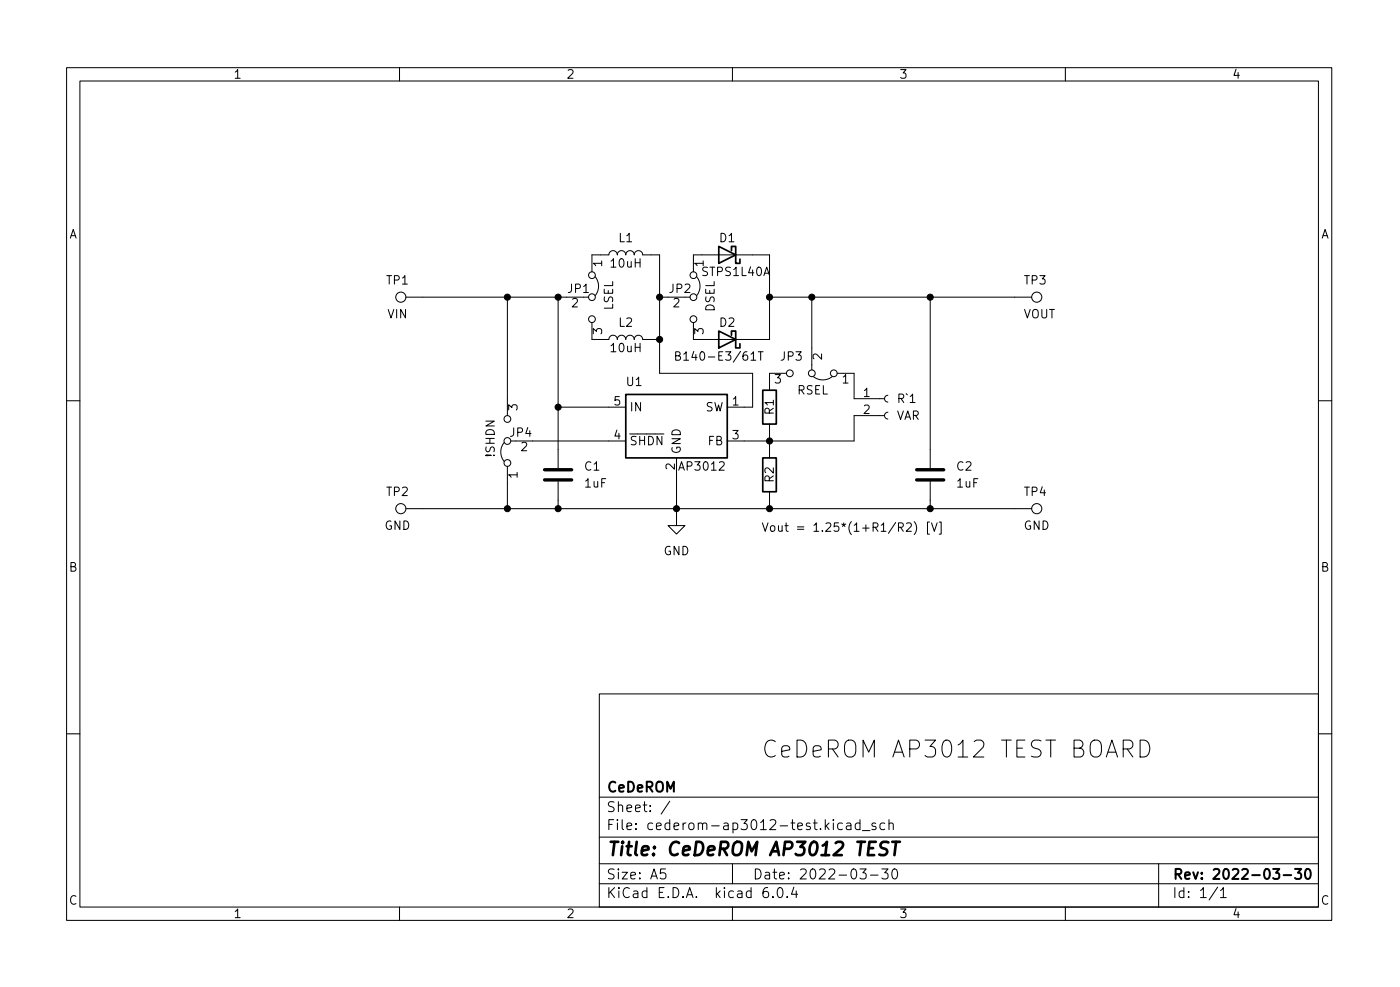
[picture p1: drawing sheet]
<svg xmlns="http://www.w3.org/2000/svg" width="210mm" height="148mm" viewBox="0 0 210 148" stroke-linecap="round" stroke-linejoin="round" font-family="sans-serif">
<g fill="none" stroke="#000" stroke-width=".15">
<path d="M10 10.2h190v128h-190zM12 12.2h186v124h-186zM60 10.2v2M110 10.2v2M160 10.2v2M61 44.6h24.1M76.2 44.6v17.8M83.8 44.6v25.7M88.9 40.8v-2.5h2.5a.64 .64 0 0 1 .7-.7 .64 .64 0 0 1 .6 .7 .64 .64 0 0 1 .6-.7 .64 .64 0 0 1 .7 .7 .64 .64 0 0 1 .6-.7 .64 .64 0 0 1 .6 .7 .64 .64 0 0 1 .7-.7 .64 .64 0 0 1 .6 .7h2.6v17.7h13.9v5.1h-3.8M88.9 48.4v2.6h2.5a.64 .64 0 0 1 .7-.7 .64 .64 0 0 1 .6 .7 .64 .64 0 0 1 .6-.7 .64 .64 0 0 1 .7 .7 .64 .64 0 0 1 .6-.7 .64 .64 0 0 1 .6 .7 .64 .64 0 0 1 .7-.7 .64 .64 0 0 1 .6 .7h2.6M89.4 41.6a2.26 2.26 0 0 1 0 2.8M99.1 44.6h1.2"/>
<path d="M101.5 53.4l.5-.1 .1-.1-.1-.3-.5-.1v1.3h.5l.2-.3a.33 .33 0 0 0-.3-.4M104.1 40.8v-2.5h11.5v12.7h-11.5v-2.6M104.6 41.6a2.26 2.26 0 0 1 0 2.8M113.9 52.8h.7M114.2 52.8v1.3M115.6 44.6h39.3M118.1 56h-2.5v2.6M121.9 44.6v10.9M122.2 56.5a2.26 2.26 0 0 0 2.8 0M125.7 56h2.6v3.9h4.5M133.3 59.3a.51 .51 0 0 0-.5 .6 .51 .51 0 0 0 .5 .5M139.7 44.6v25.7"/>
<path d="M10 60.2h2M61 76.4h93.9M75.7 66.5a2.26 2.26 0 0 0 0 2.8M76.2 70v6.4M80 66.2h14M83.8 61.1h10.2M83.8 72.3v4.1M101.6 68.7v10.2h1.3l-1.3 1.3-1.3-1.3h1.3M115.6 63.7v5M115.6 73.8v2.6M132.8 62.4h-4.5v3.8h-19.1M133.3 61.9a.51 .51 0 0 0-.5 .5 .51 .51 0 0 0 .5 .5"/>
<path d="M134.9 79.2l.6-.1 .2-.2-.1-.3-.2-.1h-.5v1.3M135.2 79.2l.5 .6M136.1 78.6l.5-.1 .2 .1 .1 .3-.8 .9h.8M137.3 78.3a1.46 1.46 0 0 1 0 1.9M139.6 78.4h-.3v1.8h.3M139.7 72.3v4.1M139.9 78.5l.4 1.3 .4-1.3M141 78.4h.3v1.8h-.3M198 60.2h2M10 110.2h2M90 104.2h108v32h-108zM90 119.7h108"/>
<path d="M168.7 112.4h1a.69 .69 0 0 0 .5-.6 .69 .69 0 0 0-.5-.7h-1v2.5M169.3 112.4l.8 1.2M171.2 111.1h.6a1.39 1.39 0 0 1 .6 2.2l-.2 .2-.4 .1h-.6zM198 110.2h2M60 136.2v2M90 132.7h108M90 129.7h108M90 125.7h108M99.9 130.4h-.7v.8l.2-.2 .5 .1 .1 .2-.1 .5-.2 .1h-.3l-.2-.1M100.6 120.3l-1.3 1.9M110 136.2v2M110 129.7v3"/>
<path d="M115.3 133.2a.59 .59 0 0 0-.7 .7v.6l.1 .2h.5l.2-.1v-.5l-.1-.2-.4-.1-.3 .3M116.1 134.6v.1M116.9 133.3l.3-.1a.94 .94 0 0 1 0 1.5h-.1a1 1 0 0 1-.2-1.4zM118.2 134.6v.1M119.2 133.2l-.3 1h.9M119.6 133.7v1M126.5 123.6l-.4-.1-.3 .3v.5l.1 .2h.6M127.2 123.6h.5l.1 .9M127.8 123.9l-.5 .1a.29 .29 0 0 0-.2 .3 .29 .29 0 0 0 .2 .2h.5M129.2 130.4h.9l-.5 .6a.41 .41 0 0 1 .5 .3v.4l-.2 .2h-.5l-.2-.1M129.2 123.6l-.5-.1-.3 .3v.5l.2 .2h.6M129.2 123v1.5"/>
<path d="M129.5 124.7h1.2M130.7 131.4h1.2M131.5 123.6l-.3-.1-.3 .3 .1 .2 .5 .1v.4h-.6M132.4 130.4h1l-.5 .6a.41 .41 0 0 1 .5 .3v.4l-.2 .2h-.5l-.3-.1M132.9 123.6l-.5-.1-.2 .3v.5l.1 .2h.6M133.5 123.7a.37 .37 0 0 1 .7 .1v.7M133.5 123v1.5M134.1 130.6l.3-.2a.94 .94 0 0 1 0 1.5h-.1a.91 .91 0 0 1-.2-1.3zM160 136.2v2M174 129.7v6.5M182.9 133.2l-1.3 1.9M183.3 133.7l.4-.5v1.5"/>
<path d="M183.3 134.7h.9"/>
<circle cx="60.2" cy="44.6" r=".76"/>
<circle cx="88.9" cy="44.6" r=".51"/>
<circle cx="88.9" cy="47.9" r=".51"/>
<circle cx="88.9" cy="41.3" r=".51"/>
<circle cx="104.1" cy="44.6" r=".51"/>
<circle cx="104.1" cy="41.3" r=".51"/>
<circle cx="104.1" cy="47.9" r=".51"/>
<circle cx="118.6" cy="56" r=".51"/>
<circle cx="121.9" cy="56" r=".51"/>
<circle cx="125.2" cy="56" r=".51"/>
<circle cx="155.7" cy="44.6" r=".76"/>
<circle cx="60.2" cy="76.4" r=".76"/>
<circle cx="76.2" cy="62.9" r=".51"/>
<circle cx="76.2" cy="66.2" r=".51"/>
<circle cx="76.2" cy="69.5" r=".51"/>
<circle cx="155.7" cy="76.4" r=".76"/>
</g>
<path d="M192.8 131.4h1.1M194.5 130.4h.9l-.5 .6a.41 .41 0 0 1 .5 .3v.4l-.1 .2h-.6l-.2-.1M196.1 130.6l.4-.2a.94 .94 0 0 1 0 1.5h-.2a.91 .91 0 0 1-.2-1.3z" fill="none" stroke="#000" stroke-width=".3"/>
<path d="M133.4 126.5a.85 .85 0 0 0-1 .1 .45 .45 0 0 0 .2 .7l.3 .1a.49 .49 0 0 1 .4 .5 .49 .49 0 0 1-.5 .5l-.7-.1M134 126.4h1.1M134.6 126.4l-.3 2" fill="none" stroke="#000" stroke-width=".4"/>
<path d="M107.9 37l2.6 1.3-2.6 1.2zM109.9 37.6v-.6h.6v2.5h.6v-.6M94 59.2h15.2v9.5h-15.2zM107.9 49.7l2.6 1.3-2.6 1.2zM109.9 50.3v-.6h.6v2.5h.6v-.6M114.6 58.6h2v5.1h-2zM114.6 68.7h2v5.1h-2z" fill="none" stroke="#000" stroke-width=".25"/>
<path d="M81.8 72h4.1M81.8 70.5h4.1M137.7 72h4M137.7 70.5h4" fill="none" stroke="#000" stroke-width=".51"/>
<g fill="#000" stroke="#000" stroke-width=".15">
<circle cx="76.2" cy="44.6" r=".46"/>
<circle cx="83.8" cy="44.6" r=".46"/>
<circle cx="99.1" cy="44.6" r=".46"/>
<circle cx="99.1" cy="51" r=".46"/>
<circle cx="115.6" cy="44.6" r=".46"/>
<circle cx="121.9" cy="44.6" r=".46"/>
<circle cx="139.7" cy="44.6" r=".46"/>
<circle cx="76.2" cy="76.4" r=".46"/>
<circle cx="83.8" cy="61.1" r=".46"/>
<circle cx="83.8" cy="76.4" r=".46"/>
<circle cx="101.6" cy="76.4" r=".46"/>
<circle cx="115.6" cy="76.4" r=".46"/>
<circle cx="115.6" cy="66.2" r=".46"/>
<circle cx="139.7" cy="76.4" r=".46"/>
</g>
<text font-size="3.5" x="114.3" y="113.8">CeDeROM AP3012 TEST BOARD</text>
<text font-size="2.8" x="91" y="128.5">Title: CeDeROM AP3012 TEST</text>
<g font-size="2.1">
<text x="91" y="118.9">CeDeROM</text>
<text x="91" y="124.6">File: cederom-ap3012-test.kicad_sch</text>
<text x="91" y="121.9">Sheet: /</text>
<text x="91" y="134.8">KiCad E.D.A. kicad 6.0.4</text>
<text x="91" y="132">Size: A5</text>
<text x="113" y="132">Date: 2022-03-30</text>
<text x="176" y="132">Rev: 2022-03-30</text>
<text x="176" y="134.8">Id: 1/1</text>
</g>
<g font-size="1.8">
<text x="35" y="11.8">1</text>
<text x="85" y="11.8">2</text>
<text x="135" y="11.8">3</text>
<text x="185" y="11.8">4</text>
<text x="10.3" y="35.8">A</text>
<text x="198.4" y="35.8">A</text>
<text x="90.4" y="40" transform="rotate(-90 90.4 40)">1</text>
<text x="91.8" y="40.2">10uH</text>
<text x="92.9" y="36.4">L1</text>
<text x="105.5" y="41.4">STPS1L40A</text>
<text x="105.7" y="40" transform="rotate(-90 105.7 40)">1</text>
<text x="108.1" y="36.4">D1</text>
<text x="58.1" y="42.7">TP1</text>
<text x="58.2" y="47.8">VIN</text>
<text x="85.3" y="44">JP1</text>
<text x="85.9" y="46.1">2</text>
<text x="92.1" y="46.6" transform="rotate(-90 92.1 46.6)">LSEL</text>
<text x="100.6" y="44">JP2</text>
<text x="101.1" y="46.1">2</text>
<text x="107.3" y="46.8" transform="rotate(-90 107.3 46.8)">DSEL</text>
<text x="153.7" y="47.8">VOUT</text>
<text x="153.9" y="42.7">TP3</text>
<text x="90.4" y="50.2" transform="rotate(-90 90.4 50.2)">3</text>
<text x="91.8" y="52.9">10uH</text>
<text x="92.9" y="49.1">L2</text>
<text x="105.7" y="50.2" transform="rotate(-90 105.7 50.2)">3</text>
<text x="108.1" y="49.1">D2</text>
<text x="123.4" y="54" transform="rotate(-90 123.4 54)">2</text>
<text x="94.1" y="57.9">U1</text>
<text x="102.7" y="54.1">B140-E3/61T</text>
<text x="116.3" y="57.6">3</text>
<text x="117.3" y="54.1">JP3</text>
<text x="119.7" y="59.2">RSEL</text>
<text x="126.5" y="57.6">1</text>
<text x="129.7" y="59.6">1</text>
<text x="76.6" y="65.6">JP4</text>
<text x="77.7" y="61.6" transform="rotate(-90 77.7 61.6)">3</text>
<text x="92.2" y="65.9">4</text>
<text x="92.2" y="60.9">5</text>
<text x="94.5" y="61.8">IN</text>
<text x="105.9" y="61.8">SW</text>
<text x="110" y="60.9">1</text>
<text x="110" y="65.9">3</text>
<text x="116.2" y="62.2" transform="rotate(-90 116.2 62.2)">R1</text>
<text x="129.7" y="62.1">2</text>
<text x="134.6" y="63">VAR</text>
<text x="134.8" y="60.5">R`1</text>
<text x="74.3" y="68.6" transform="rotate(-90 74.3 68.6)">!SHDN</text>
<text x="77.7" y="71.8" transform="rotate(-90 77.7 71.8)">1</text>
<text x="78.2" y="67.7">2</text>
<text x="87.8" y="70.6">C1</text>
<text x="94.5" y="66.8">~{SHDN}</text>
<text x="101.3" y="70.5" transform="rotate(-90 101.3 70.5)">2</text>
<text x="102.2" y="70.6">AP3012</text>
<text x="102.2" y="68.2" transform="rotate(-90 102.2 68.2)">GND</text>
<text x="106.4" y="66.8">FB</text>
<text x="143.7" y="70.6">C2</text>
<text x="58.1" y="74.5">TP2</text>
<text x="87.9" y="73.2">1uF</text>
<text x="116.2" y="72.4" transform="rotate(-90 116.2 72.4)">R2</text>
<text x="143.7" y="73.2">1uF</text>
<text x="153.9" y="74.5">TP4</text>
<text x="57.7" y="79.5">GND</text>
<text x="99.6" y="83.3">GND</text>
<text x="114.3" y="79.8">Vout = 1.25*(1+R1/R2) [V]</text>
<text x="153.7" y="79.5">GND</text>
<text x="10.3" y="85.8">B</text>
<text x="198.4" y="85.8">B</text>
<text x="10.3" y="135.8">C</text>
<text x="35" y="137.8">1</text>
<text x="85" y="137.8">2</text>
<text x="135" y="137.8">3</text>
<text x="185" y="137.8">4</text>
<text x="198.4" y="135.8">C</text>
</g>
</svg>
